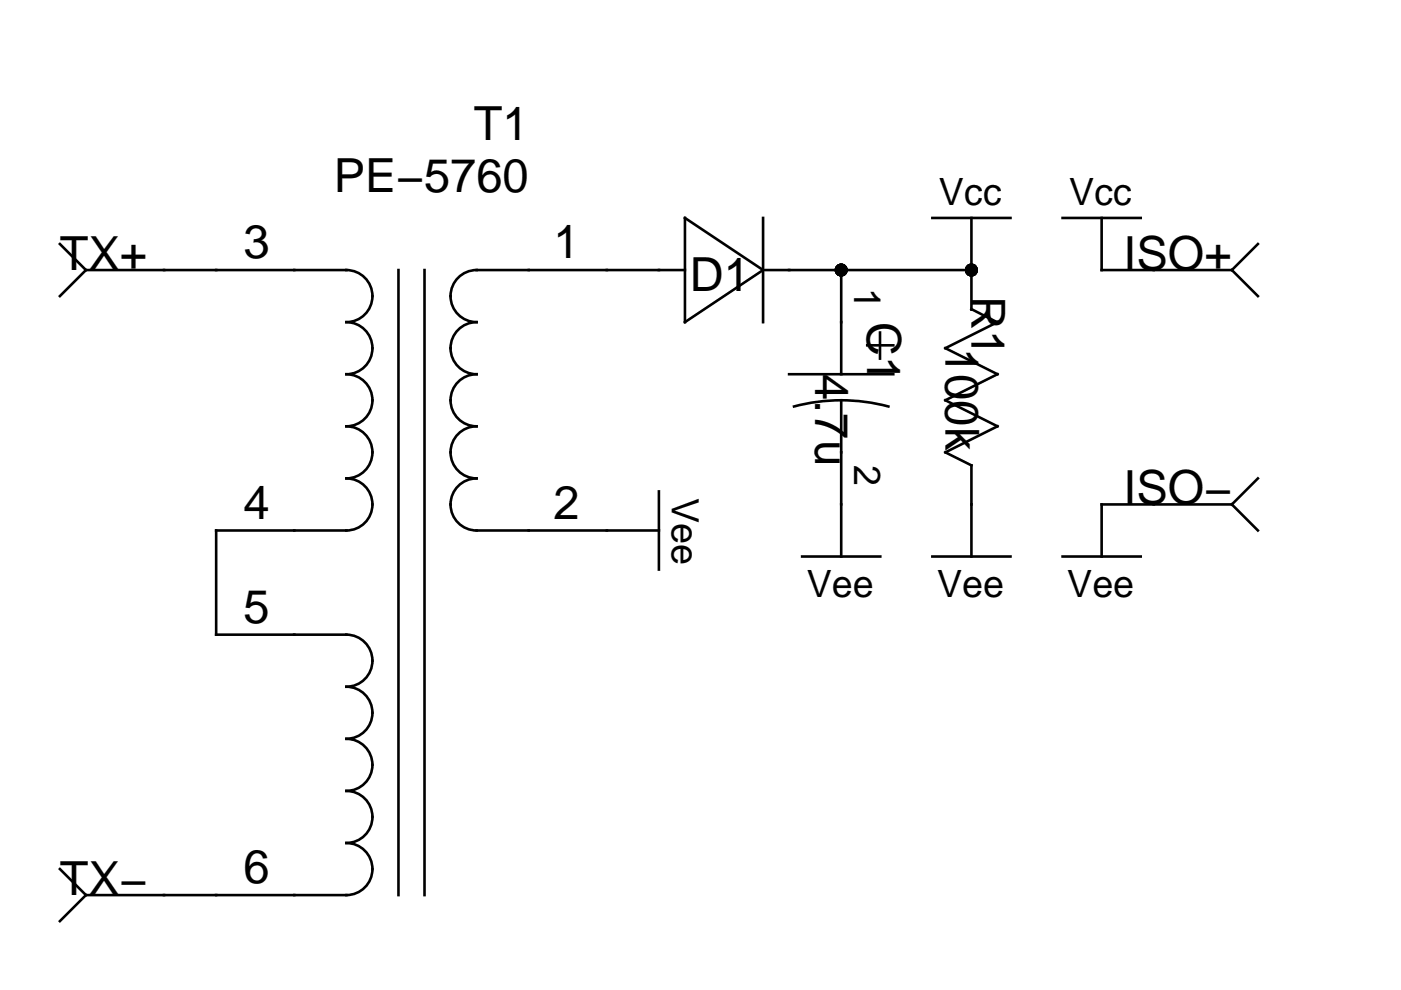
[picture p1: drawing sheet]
<svg xmlns="http://www.w3.org/2000/svg" width="297mm" height="210mm" viewBox="0 0 297 210" stroke-linecap="round" stroke-linejoin="round" font-family="sans-serif">
<g fill="none" stroke="#000" stroke-width=".55">
<path d="M12.7 51.7l5.5 5.6M18.2 57.3h55.2a5.5 5.5 0 0 1 5.6 5.5 5.5 5.5 0 0 1-5.6 5.5 5.5 5.5 0 0 1 5.6 5.5 5.5 5.5 0 0 1-5.6 5.5 5.5 5.5 0 0 1 5.6 5.6 5.5 5.5 0 0 1-5.6 5.5 5.5 5.5 0 0 1 5.6 5.5 5.5 5.5 0 0 1-5.6 5.5 5.5 5.5 0 0 1 5.6 5.6 5.5 5.5 0 0 1-5.6 5.5h-27.6v22.1h27.6a5.5 5.5 0 0 1 5.6 5.5 5.5 5.5 0 0 1-5.6 5.5 5.5 5.5 0 0 1 5.6 5.5 5.5 5.5 0 0 1-5.6 5.5 5.5 5.5 0 0 1 5.6 5.6 5.5 5.5 0 0 1-5.6 5.5 5.5 5.5 0 0 1 5.6 5.5 5.5 5.5 0 0 1-5.6 5.5 5.5 5.5 0 0 1 5.6 5.6 5.5 5.5 0 0 1-5.6 5.5h-55.2M18.2 57.3l-5.5 5.5M84.5 57.3v132.5M90 57.3v132.5M145.2 57.3h-44.2a5.5 5.5 0 0 0-5.5 5.5 5.5 5.5 0 0 0 5.5 5.5 5.5 5.5 0 0 0-5.5 5.5 5.5 5.5 0 0 0 5.5 5.5 5.5 5.5 0 0 0-5.5 5.6 5.5 5.5 0 0 0 5.5 5.5 5.5 5.5 0 0 0-5.5 5.5 5.5 5.5 0 0 0 5.5 5.5 5.5 5.5 0 0 0-5.5 5.6 5.5 5.5 0 0 0 5.5 5.5h38.7M145.2 46.2l16.6 11.1-16.6 11zM161.8 57.3h44.2M161.8 46.2v22.1M178.4 57.3v22M197.7 46.2h16.5M206 46.2v19.5"/>
<path d="M225.3 46.2h16.6M233.6 46.2v11.1h27.6M261.2 57.3l5.5 5.5M266.7 51.7l-5.5 5.6M167.3 79.3h22.1M183.9 73.2h5.5M186.6 70.5v5.5M206 65.5l5.5 2.9M211.5 68.3l-11.1 5.5 11.1 5.5-11.1 5.6 11.1 5.5-11.1 5.5 5.6 2.8v19.3M168.3 86.2a38.7 38.7 0 0 1 20.1 0M178.4 84.9v33.1M139.7 104.2v16.6"/>
<path d="M170.1 118h16.5M197.7 118h16.5M225.3 118h16.6M261.2 107h-27.6v11M261.2 107l5.5 5.5M266.7 101.4l-5.5 5.6M12.7 184.3l5.5 5.5M18.2 189.8l-5.5 5.5"/>
</g>
<g fill="#000">
<circle cx="178.4" cy="57.3" r="1.38"/>
<circle cx="206" cy="57.3" r="1.38"/>
</g>
<g font-size="10">
<text x="100.5" y="29.6">T1</text>
<text x="70.8" y="40.7">PE−5760</text>
<text x="12.7" y="57.3">TX+</text>
<text x="51.6" y="54.8">3</text>
<text x="117.3" y="54.8">1</text>
<text x="238.2" y="57.3">ISO+</text>
<text x="146.3" y="61.8">D1</text>
<text x="206" y="62.8" transform="rotate(90 206 62.8)">R1</text>
<text x="183.9" y="68.3" transform="rotate(90 183.9 68.3)">C1</text>
<text x="200.4" y="73.8" transform="rotate(90 200.4 73.8)">100k</text>
<text x="172.8" y="79.3" transform="rotate(90 172.8 79.3)">4.7u</text>
<text x="238.2" y="107">ISO−</text>
<text x="51.6" y="110">4</text>
<text x="117.3" y="110">2</text>
<text x="51.6" y="132.1">5</text>
<text x="12.7" y="189.8">TX−</text>
<text x="51.6" y="187.3">6</text>
</g>
<g font-size="8">
<text x="199.1" y="43.5">Vcc</text>
<text x="226.7" y="43.5">Vcc</text>
<text x="181.1" y="61.1" transform="rotate(90 181.1 61.1)">1</text>
<text x="181.1" y="98.7" transform="rotate(90 181.1 98.7)">2</text>
<text x="142.5" y="105.6" transform="rotate(90 142.5 105.6)">Vee</text>
<text x="171.1" y="126.6">Vee</text>
<text x="198.7" y="126.6">Vee</text>
<text x="226.3" y="126.6">Vee</text>
</g>
</svg>
